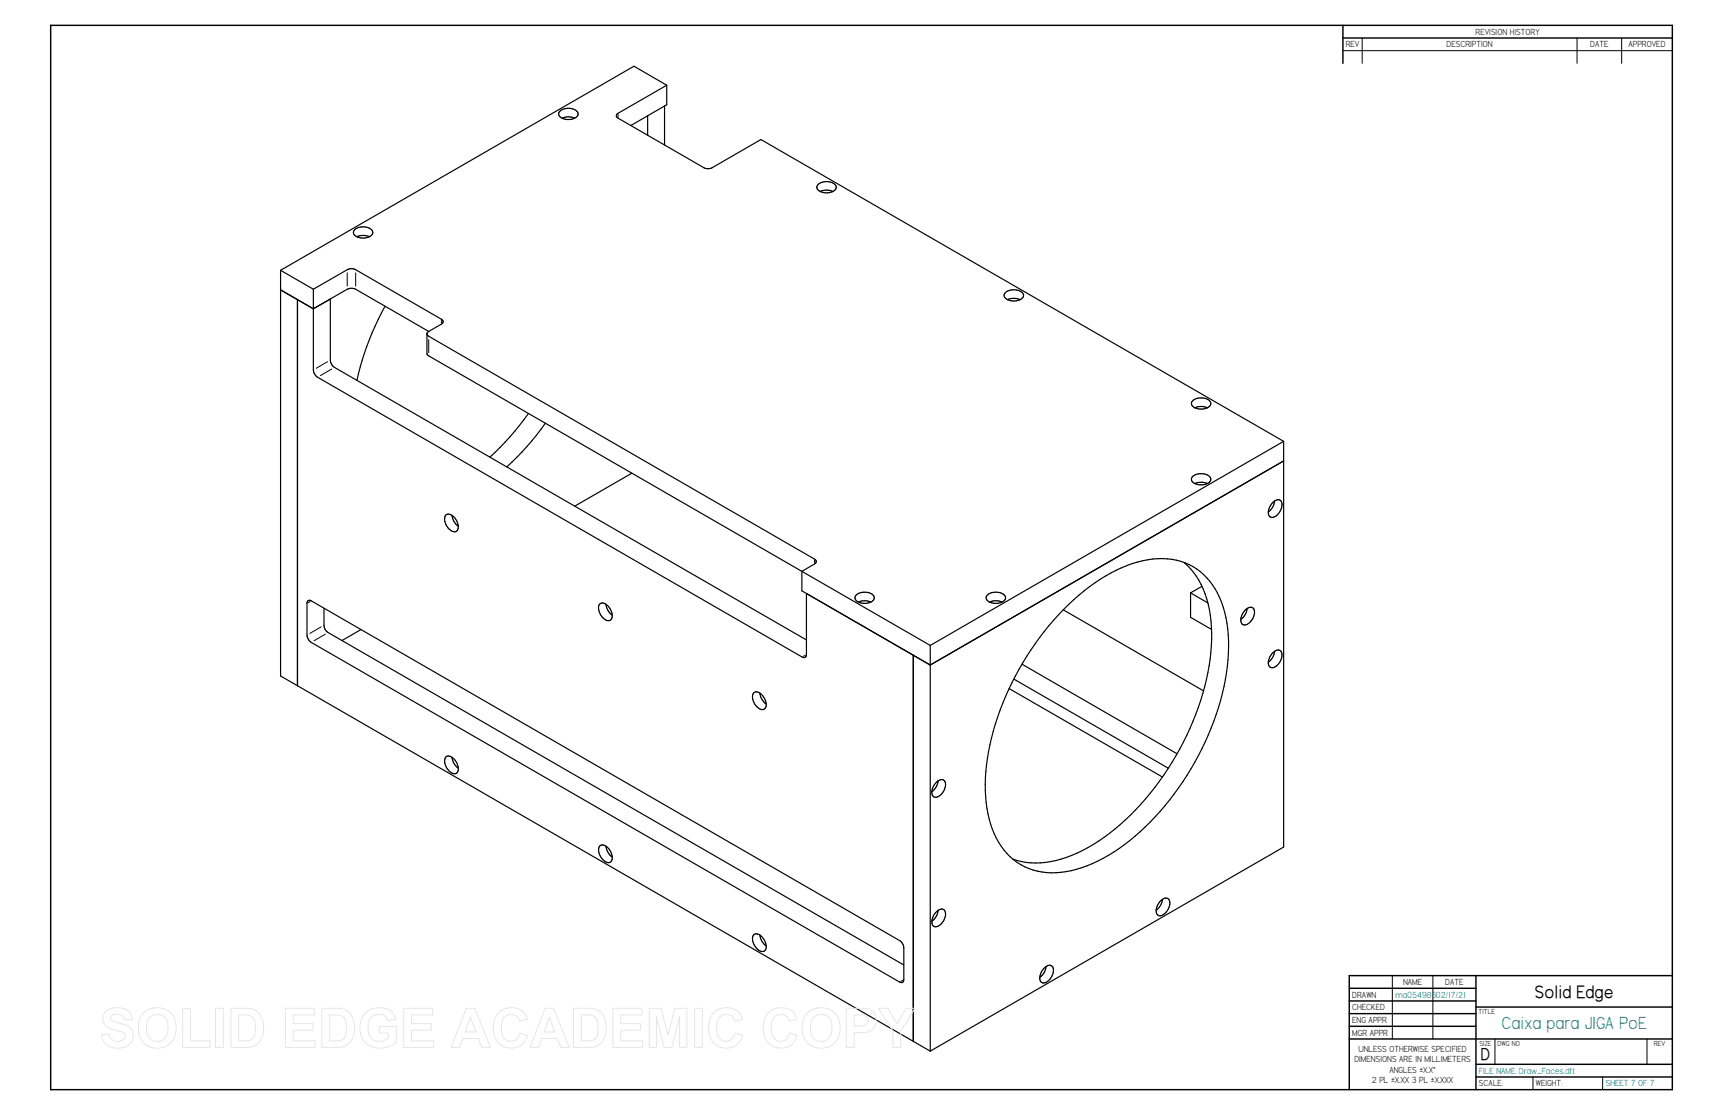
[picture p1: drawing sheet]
<svg xmlns="http://www.w3.org/2000/svg" width="864mm" height="559mm" viewBox="0 0 864 559" stroke-linecap="round" stroke-linejoin="round" font-family="sans-serif">
<g fill="none" stroke="#000" stroke-width=".72">
<path d="M25 13h813v533h-813zM673 13v19M673 19h165M676 495h64M740 489v57M838 489h-162v57M676 502h64M676 508h64M676 514h64M740 505h98M676 521h162M740 533h98"/>
<path d="M740 540h98"/>
</g>
<g fill="none" stroke="#000" stroke-width=".5">
<path d="M683 19v13M790 19v13M813 19v13M673 25h165M310 57v2M174 137v6M178 137v6M215 170v7M221 161v1M164 181l-6 4M166 185l-5 3M408 281v1"/>
<path d="M155 301l-1 1M161 314l-6 3M163 318l-6 3M404 328l-1 1M452 491l-1 1M698 489v32M718 489v32M749 521v12M768 540v6M803 540v6M825 521v12"/>
</g>
<g fill="none" stroke="#000" stroke-width=".59">
<path d="M281 56a6 6 0 0 1 9 1 6 6 0 0 1-10 0zM282 59a8 8 0 0 1 6 0M325 58v10M333 53v20M334 43l-16-10-177 102M334 43v9l-18 11M334 43l-24 14h-1v2l45 25h3l24-14 262 151M410 92a6 6 0 0 1 9 2 6 6 0 0 1-10 0zM417 96a8 8 0 0 0-6 0M178 115a6 6 0 0 1 9 2 6 6 0 0 1-10 0zM179 119a8 8 0 0 1 6 0M141 135l16 10"/>
<path d="M141 135v204l8 5M157 155l9-5v30v3l2 1 236 137M157 145v40l1 2 1 2 244 141 1-1v-1v-31M157 145l17-10h4l44 26v1l-7 4M157 155l17-10h3l38 21M157 155l-16-10 8 5v194M193 153a140 140 0 0 0-14 38M504 147a6 6 0 0 1 9 1 6 6 0 0 1-10 0zM505 150a8 8 0 0 1 6 0M214 168l1 1 193 111 1 1v1l-7 4v10l64 37 177-102M215 166l-1 1v10l1 1 251 145M265 207a135 135 0 0 1-19 22"/>
<path d="M273 212a133 133 0 0 1-19 22M598 201a6 6 0 0 1 9 1 6 6 0 0 1-10 0zM599 204a8 8 0 0 1 6 0M317 237l-29 17M598 239a6 6 0 0 1 9 1 6 6 0 0 1-10 0zM643 221v204l-177 102M643 221l-177 102M223 258a5 5 0 0 1 7 5 2.5 2.5 0 0 1-1 3 2.5 2.5 0 0 1-4-1 6 6 0 0 1-2-7zM227 258a8 8 0 0 0 3 6M605 242a8 8 0 0 0-6 0M638 252a2.5 2.5 0 0 1 4-1 2.5 2.5 0 0 1 0 3 5 5 0 0 1-6 5 6 6 0 0 1 2-7zM639 251a7 7 0 0 1-3 6"/>
<path d="M429 298a6 6 0 0 1 9 2 6 6 0 0 1-10 0zM495 298a6 6 0 0 1 9 2 6 6 0 0 1-10 0zM593 282a48 48 0 0 1 14 39 136 136 0 0 1-59 102 48 48 0 0 1-40 8M597 297l8 5M597 297v12l10 6M602 294l-5 3M154 301h2l295 171 2 3v17h-1h-1l-295-170-2-3v-17zM162 305v9l1 2 2 1 288 167M181 316l-10 5M301 303a5 5 0 0 1 6 5 2.4 2.4 0 0 1-2 3 2.4 2.4 0 0 1-3-1 6 6 0 0 1-1-7zM304 303a8 8 0 0 0 3 5M430 302a8 8 0 0 1 7 0"/>
<path d="M496 302a8 8 0 0 1 6 0M533 306l70 40M533 305a76 76 0 0 1 47-25 32 32 0 0 1 34 27 102 102 0 0 1-10 65 127 127 0 0 1-54 60 40 40 0 0 1-38 1 40 40 0 0 1-18-34 125 125 0 0 1 25-76l7-9zM624 306a2.5 2.5 0 0 1 4-1 2.5 2.5 0 0 1 1 3 5 5 0 0 1-6 5 6 6 0 0 1 1-7zM625 305a8 8 0 0 1-3 5M458 328v194M466 323v204M512 333l78 45M638 327a2.5 2.5 0 0 1 4-1 2.5 2.5 0 0 1 0 4 5 5 0 0 1-6 4 6 6 0 0 1 2-7zM639 326a8 8 0 0 1-3 6M149 344l317 183M378 347a5 5 0 0 1 6 5 2.5 2.5 0 0 1-1 3 2.5 2.5 0 0 1-3-1 6 6 0 0 1-2-7z"/>
<path d="M381 347a8 8 0 0 0 3 6M506 345l77 44M508 340l78 45M223 379a5 5 0 0 1 7 6 2.4 2.4 0 0 1-2 3 2.4 2.4 0 0 1-3-2 6 6 0 0 1-2-7zM227 380a7 7 0 0 0 3 5M469 392a2.5 2.5 0 0 1 4-1 2.5 2.5 0 0 1 1 4 5 5 0 0 1-6 4 6 6 0 0 1 1-7zM470 391a8 8 0 0 1-3 6M301 424a5 5 0 0 1 6 5 2.4 2.4 0 0 1-2 3 2.4 2.4 0 0 1-3-1 6 6 0 0 1-1-7zM304 424a8 8 0 0 0 3 6M469 457a2.5 2.5 0 0 1 4-1 2.5 2.5 0 0 1 1 3 5 5 0 0 1-6 5 6 6 0 0 1 1-7zM470 456a7 7 0 0 1-3 6M582 451a2.5 2.5 0 0 1 3-1 2.5 2.5 0 0 1 1 4 5 5 0 0 1-6 4 6 6 0 0 1 2-7z"/>
<path d="M583 451a8 8 0 0 1-3 5M378 469a5 5 0 0 1 6 4 2.5 2.5 0 0 1-1 4 2.5 2.5 0 0 1-3-1 6 6 0 0 1-2-7zM381 469a8 8 0 0 0 3 5M523 485a2.5 2.5 0 0 1 4-1 2.5 2.5 0 0 1 1 4 5 5 0 0 1-6 4 6 6 0 0 1 1-7zM524 484a8 8 0 0 1-3 6"/>
</g>
<g fill="none" stroke="#e6e6e6" stroke-width=".5">
<path d="M53 507a9 9 0 0 1 13 2v2h-4a4 4 0 0 0-3-3 4 4 0 0 0-4 2 4 4 0 0 0 5 3 7 7 0 0 1 7 7 9 9 0 0 1-15 3l-1-4 4-1a4 4 0 0 0 3 4 4 4 0 0 0 5-3l-2-2a13 13 0 0 1-9-5v-3zM72 508a10 10 0 0 1 12-1 10 10 0 0 1 4 11 10 10 0 0 1-12 7 10 10 0 0 1-6-13zM75 510a6 6 0 0 1 7-1 6 6 0 0 1 2 7 5 5 0 0 1-6 6 5 5 0 0 1-5-7l1-3zM92 506h3v16h10v3h-13zM108 505h4v20h-4zM116 505h7a9 9 0 0 1 9 11 8 8 0 0 1-9 9h-7zM120 509h1a5 5 0 0 1 7 6 5 5 0 0 1-4 7h-4zM143 505h15v4h-11v4h10v3h-10v6h11v3h-15zM161 505h7a9 9 0 0 1 10 11 8 8 0 0 1-9 9h-8zM165 509h2a5 5 0 0 1 7 6 5 5 0 0 1-5 7h-4zM183 508a10 10 0 0 1 15 1v2l-4 1a5 5 0 0 0-7-3 5 5 0 0 0-3 7 6 6 0 0 0 4 6 6 6 0 0 0 7-2v-2h-5v-4h9v8a11 11 0 0 1-12 3 11 11 0 0 1-7-10l1-4zM202 505h15v4h-11v4h10v3h-10v6h11v3h-15z"/>
<path d="M234 505h4l8 20h-4l-2-5h-8l-2 5h-4zM236 510l3 7h-6zM250 508a9 9 0 0 1 14 3l-4 1a5 5 0 0 0-5-3 5 5 0 0 0-4 5 6 6 0 0 0 6 8l2-2 1-2 4 1a9 9 0 0 1-10 6 9 9 0 0 1-7-11 10 10 0 0 1 3-6zM273 505h4l8 20h-4l-2-5h-8l-1 5h-4zM275 510l3 7h-5zM287 505h8a9 9 0 0 1 9 11 8 8 0 0 1-9 9h-8zM291 509h2a5 5 0 0 1 7 6 5 5 0 0 1-4 7h-5zM307 505h15v4h-11v4h10v3h-10v6h11v3h-15zM325 505h6l4 14 3-14h6v20h-3v-16l-4 16h-4l-4-16v16h-4zM348 505h4v20h-4zM358 508a9 9 0 0 1 14 3l-4 1a5 5 0 0 0-5-3 5 5 0 0 0-4 5 6 6 0 0 0 6 8l2-2 1-2 4 1a9 9 0 0 1-11 6 9 9 0 0 1-6-11 10 10 0 0 1 3-6zM385 508a9 9 0 0 1 15 3l-4 1a5 5 0 0 0-6-3 5 5 0 0 0-3 5 6 6 0 0 0 5 8l2-2 2-2 4 1a9 9 0 0 1-11 6 9 9 0 0 1-6-11 10 10 0 0 1 2-6z"/>
<path d="M405 508a10 10 0 0 1 12-1 10 10 0 0 1 4 11 10 10 0 0 1-13 7 10 10 0 0 1-6-13zM408 510a6 6 0 0 1 7-1 6 6 0 0 1 2 7 5 5 0 0 1-6 6 5 5 0 0 1-5-7l1-3zM424 505h6a7 7 0 0 1 9 4 7 7 0 0 1-8 9h-3v7h-4zM428 509h2a4 4 0 0 1 5 3l-2 2h-5zM440 505h5l5 8 4-8h5l-8 12v8h-3v-8z"/>
</g>
<text font-size="10" x="769" y="500">Solid Edge</text>
<text font-size="10" fill="#008080" x="753" y="516">Caixa para JIGA PoE</text>
<text font-size="9.7" x="742" y="531">D</text>
<g font-size="5">
<text x="740" y="17">REVISION HISTORY</text>
<text x="674" y="24">REV</text>
<text x="725" y="24">DESCRIPTION</text>
<text x="797" y="24">DATE</text>
<text x="816" y="24">APPROVED</text>
<text x="703" y="494">NAME</text>
<text x="724" y="494">DATE</text>
<text x="678" y="500">DRAWN</text>
<text x="678" y="506">CHECKED</text>
<text x="678" y="513">ENG APPR</text>
<text x="678" y="519">MGR APPR</text>
<text x="681" y="527">UNLESS OTHERWISE SPECIFIED</text>
<text x="679" y="532">DIMENSIONS ARE IN MILLIMETERS</text>
<text x="696" y="538">ANGLES ±X.X°</text>
<text x="688" y="543">2 PL ±X.XX 3 PL ±X.XXX</text>
<text x="741" y="544">SCALE:</text>
<text x="770" y="544">WEIGHT:</text>
</g>
<g font-size="5" fill="#008080">
<text x="699" y="500">ma05498602/17/21</text>
<text x="741" y="538">FILE NAME: Draw_Faces.dft</text>
<text x="805" y="544">SHEET 7 OF 7</text>
</g>
<g font-size="4.1">
<text x="741" y="508">TITLE</text>
<text x="742" y="524">SIZE</text>
<text x="751" y="524">DWG NO</text>
<text x="829" y="524">REV</text>
</g>
</svg>
